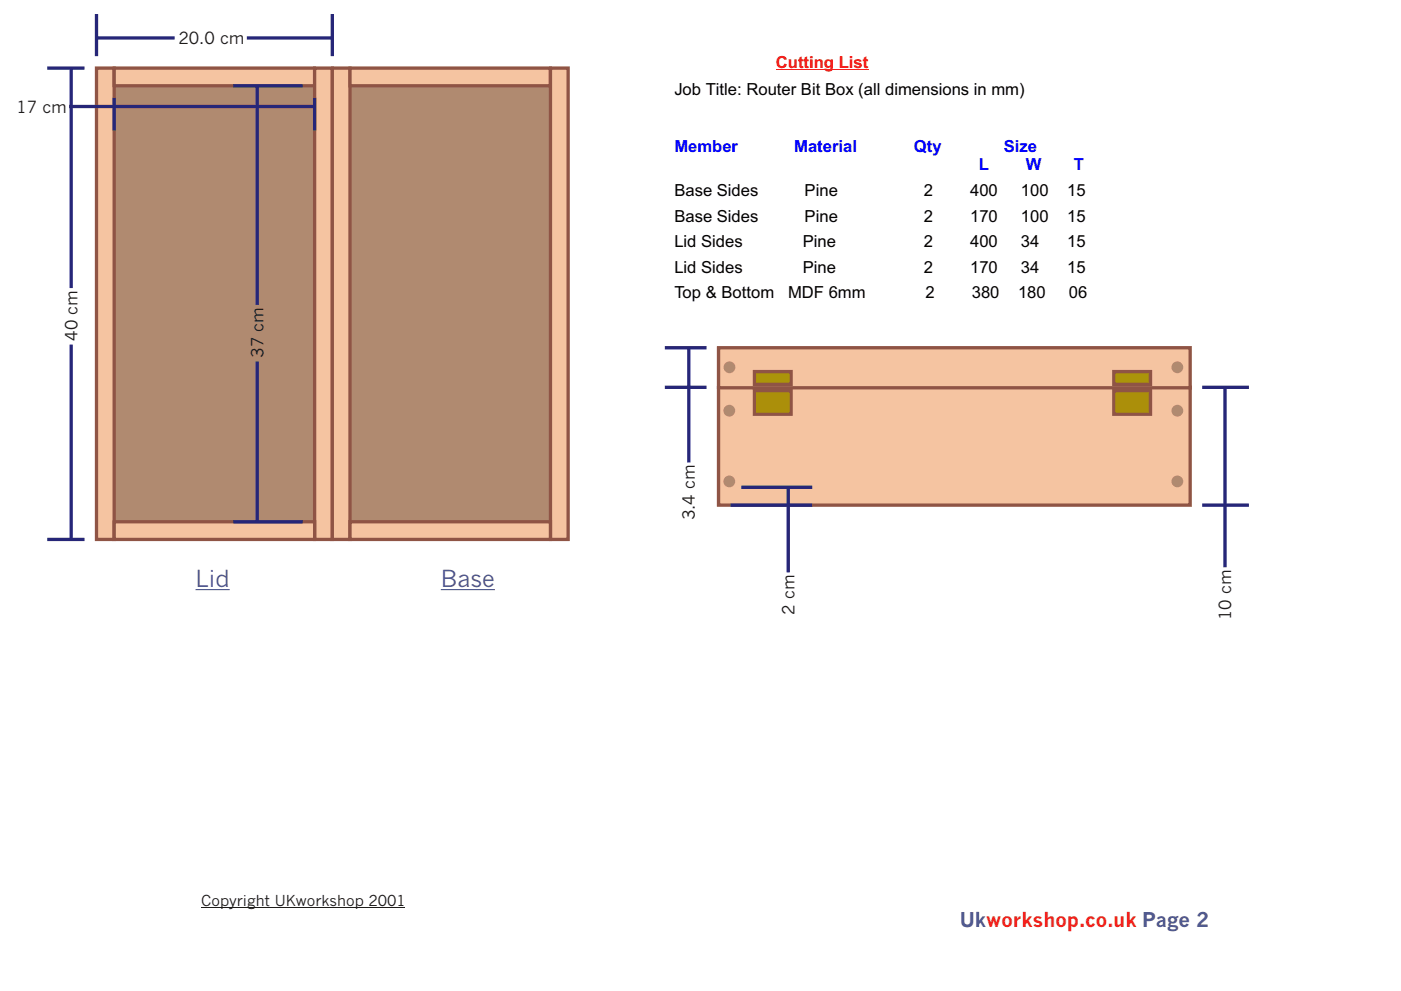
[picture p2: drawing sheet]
<svg xmlns="http://www.w3.org/2000/svg" width="297mm" height="210mm" viewBox="0 0 297 210" stroke-linecap="round" stroke-linejoin="round" font-family="sans-serif">
<path d="M41.5 125h7.2v.2h-7.2zM93.5 125h11.4v.2h-11.4z" fill-rule="evenodd" fill="#4a5778"/>
<g fill="#f5c4a1" stroke="#8f5445" stroke-width=".71" stroke-linecap="butt">
<path d="M152.3 82.2h100v25h-100z" fill-rule="evenodd"/>
<path d="M152.3 73.8h100v8.5h-100z" fill-rule="evenodd"/>
</g>
<path d="M160 78.8h7.7v2.8h-7.7z" fill-rule="evenodd" fill="#ab940a" stroke="#8f5445" stroke-width=".71" stroke-linecap="butt"/>
<path d="M160 82.9h7.7v5h-7.7z" fill-rule="evenodd" fill="#ab8f0a" stroke="#8f5445" stroke-width=".71" stroke-linecap="butt"/>
<path d="M236.2 78.8h7.7v2.8h-7.7z" fill-rule="evenodd" fill="#ab940a" stroke="#8f5445" stroke-width=".71" stroke-linecap="butt"/>
<path d="M236.2 82.9h7.7v5h-7.7z" fill-rule="evenodd" fill="#ab8f0a" stroke="#8f5445" stroke-width=".71" stroke-linecap="butt"/>
<path d="M141 73.8h8.8M146 73.8v24.3M141 82.2h8.8" fill="none" stroke="#262678" stroke-width=".71" stroke-linecap="butt"/>
<g fill="#b08a70">
<circle cx="154.6" cy="87.1" r="1.25"/>
<circle cx="154.6" cy="102.1" r="1.25"/>
<circle cx="249.6" cy="87.1" r="1.25"/>
<circle cx="249.6" cy="102.1" r="1.25"/>
</g>
<path d="M254.9 82.2h9.9M259.7 82.2v38.2M154.9 107.2h17.3M157.2 103.4h15M167.1 103.4v18M254.9 107.2h9.9" fill="none" stroke="#262678" stroke-width=".71" stroke-linecap="butt"/>
<g fill="#b08a70">
<path d="M23.9 15.5h45v95h-45z"/>
<circle cx="154.7" cy="77.9" r="1.25"/>
<circle cx="249.6" cy="77.9" r="1.25"/>
</g>
<path d="M164.5 14.8h19.6" fill="none" stroke="#f00" stroke-width=".21"/>
<g fill="#f5c4a1" stroke="#8f5445" stroke-width=".7" stroke-linecap="butt">
<path d="M20.5 14.5h3.7v100h-3.7z" fill-rule="evenodd"/>
<path d="M24.2 14.5h42.5v3.7h-42.5z" fill-rule="evenodd"/>
<path d="M66.7 14.5h3.8v100h-3.8z" fill-rule="evenodd"/>
</g>
<path d="M20.5 8.1h16.5M20.5 3v8.9M52.3 8.1h18.2M70.5 3v8.9M14.7 22.6h52M24.2 20.7v7M66.7 20.7v7" fill="none" stroke="#262678" stroke-width=".7" stroke-linecap="butt"/>
<path d="M24.2 110.7h42.5v3.8h-42.5z" fill-rule="evenodd" fill="#f5c4a1" stroke="#8f5445" stroke-width=".7" stroke-linecap="butt"/>
<path d="M10 14.5h7.9M15.1 14.5v46.6M49.5 18.2h14.7M54.5 18.2v46.5M15.1 73.1v41.4M54.5 76.7v34M10 114.5h7.9M49.5 110.7h14.7" fill="none" stroke="#262678" stroke-width=".7" stroke-linecap="butt"/>
<path d="M73.9 15.5h45v95h-45z" fill="#b08a70"/>
<g fill="#f5c4a1" stroke="#8f5445" stroke-width=".7" stroke-linecap="butt">
<path d="M70.5 14.5h3.7v100h-3.7z" fill-rule="evenodd"/>
<path d="M74.2 14.5h42.5v3.7h-42.5z" fill-rule="evenodd"/>
<path d="M116.7 14.5h3.8v100h-3.8z" fill-rule="evenodd"/>
<path d="M74.2 110.7h42.5v3.8h-42.5z" fill-rule="evenodd"/>
</g>
<path d="M42.7 192.5h43.2" fill="none" stroke="#1f1a17" stroke-width=".21"/>
<g font-size="4.9" fill="#4a5778">
<text x="41.5" y="124.5">Lid</text>
<text x="93.5" y="124.5">Base</text>
</g>
<text font-size="4.2" fill="#4a5778" x="203.5" y="196.6">Ukworkshop.co.uk Page 2</text>
<g font-size="3.5" fill="#1f1a17">
<text x="37.8" y="9.4">20.0 cm</text>
<text x="3.5" y="23.9">17 cm</text>
<text x="16.4" y="72.3" transform="rotate(-90 16.4 72.3)">40 cm</text>
<text x="55.8" y="75.9" transform="rotate(-90 55.8 75.9)">37 cm</text>
<text x="147.3" y="110.4" transform="rotate(-90 147.3 110.4)">3.4 cm</text>
<text x="168.4" y="130.4" transform="rotate(-90 168.4 130.4)">2 cm</text>
<text x="261" y="131.6" transform="rotate(-90 261 131.6)">10 cm</text>
</g>
<text font-size="3.5" fill="#f00" x="164.5" y="14.4">Cutting List</text>
<g font-size="3.5">
<text x="143" y="20.1">Job Title: Router Bit Box (all dimensions in mm)</text>
<text x="143" y="41.6">Base Sides</text>
<text x="170.6" y="41.6">Pine</text>
<text x="195.9" y="41.6">2</text>
<text x="205.7" y="41.6">400</text>
<text x="216.5" y="41.6">100</text>
<text x="226.3" y="41.6">15</text>
<text x="143" y="47">Base Sides</text>
<text x="170.6" y="47">Pine</text>
<text x="195.9" y="47">2</text>
<text x="205.7" y="47">170</text>
<text x="216.5" y="47">100</text>
<text x="226.3" y="47">15</text>
<text x="143" y="52.4">Lid Sides</text>
<text x="170.2" y="52.4">Pine</text>
<text x="195.9" y="52.4">2</text>
<text x="205.7" y="52.4">400</text>
<text x="216.5" y="52.4">34</text>
<text x="226.2" y="52.4">15</text>
<text x="143" y="57.9">Lid Sides</text>
<text x="170.2" y="57.9">Pine</text>
<text x="195.9" y="57.9">2</text>
<text x="205.7" y="57.9">170</text>
<text x="216.5" y="57.9">34</text>
<text x="226.2" y="57.9">15</text>
<text x="143" y="63.3">Top &amp; Bottom</text>
<text x="167.1" y="63.3">MDF 6mm</text>
<text x="196.3" y="63.3">2</text>
<text x="206" y="63.3">380</text>
<text x="215.8" y="63.3">180</text>
<text x="226.6" y="63.3">06</text>
</g>
<g font-size="3.5" fill="#00f">
<text x="143" y="32.2">Member</text>
<text x="168.4" y="32.2">Material</text>
<text x="193.8" y="32.2">Qty</text>
<text x="212.8" y="32.2">Size</text>
<text x="207.5" y="36.2">L</text>
<text x="217.5" y="36.2">W</text>
<text x="227.7" y="36.2">T</text>
</g>
<text font-size="3.2" fill="#1f1a17" x="42.7" y="192.1">Copyright UKworkshop 2001</text>
</svg>
